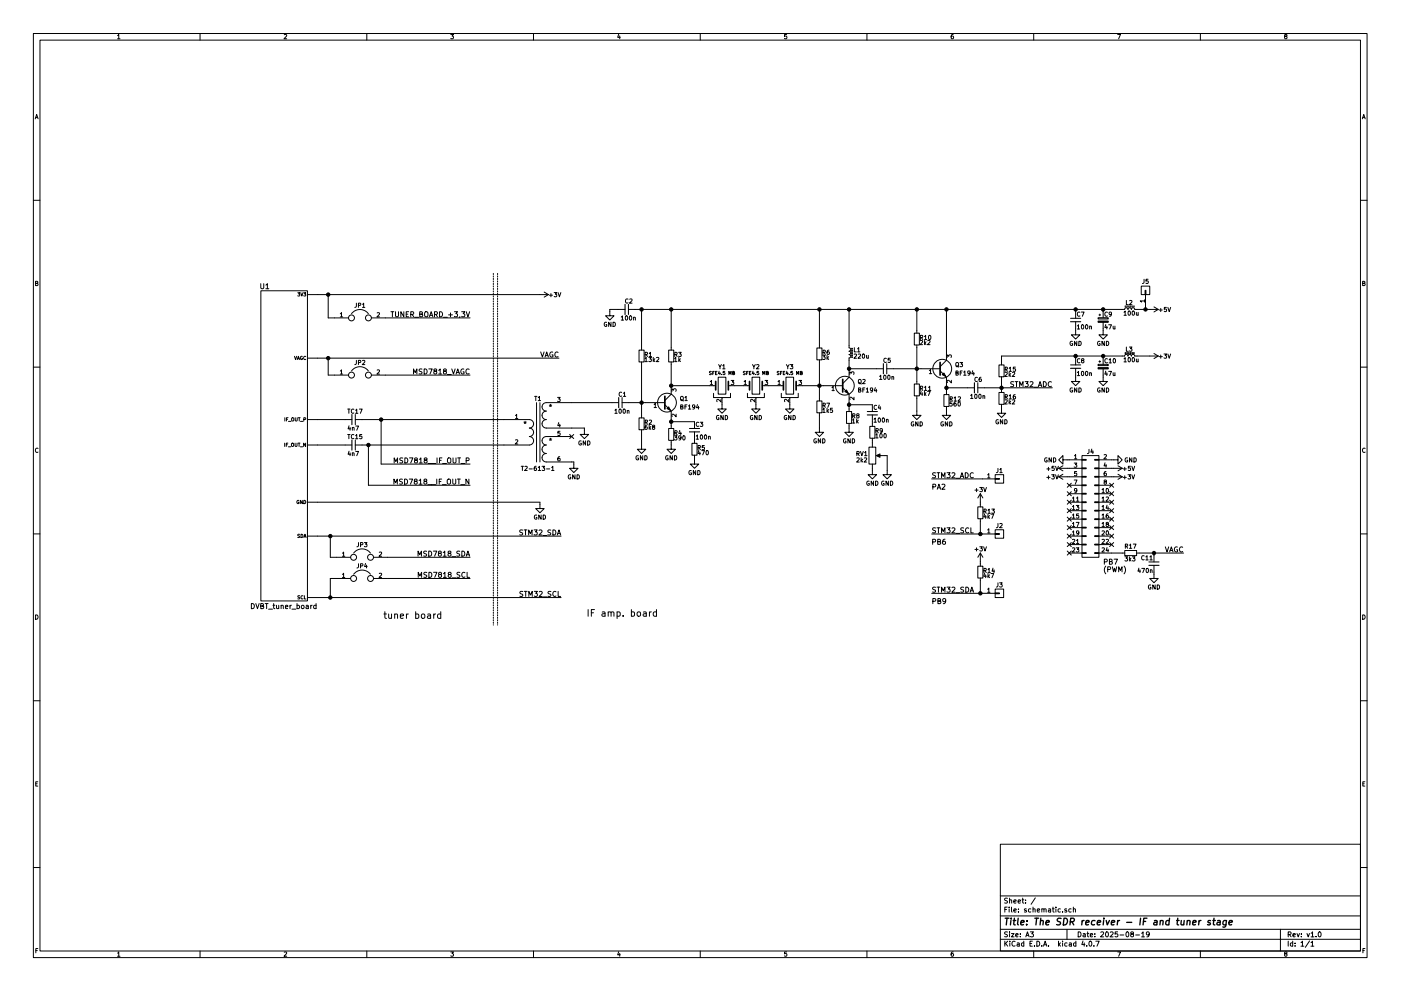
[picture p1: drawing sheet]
EESchema Schematic File Version 2
LIBS:power
LIBS:device
LIBS:switches
LIBS:relays
LIBS:motors
LIBS:transistors
LIBS:conn
LIBS:linear
LIBS:regul
LIBS:74xx
LIBS:cmos4000
LIBS:adc-dac
LIBS:memory
LIBS:xilinx
LIBS:microcontrollers
LIBS:dsp
LIBS:microchip
LIBS:analog_switches
LIBS:motorola
LIBS:texas
LIBS:intel
LIBS:audio
LIBS:interface
LIBS:digital-audio
LIBS:philips
LIBS:display
LIBS:cypress
LIBS:siliconi
LIBS:opto
LIBS:atmel
LIBS:contrib
LIBS:valves
LIBS:sdr_symb
LIBS:schematic-cache
EELAYER 25 0
EELAYER END
$Descr A3 16535 11693
encoding utf-8
Sheet 1 1
Title "The SDR receiver - IF and tuner stage"
Date "2025-08-19"
Rev "v1.0"
Comp ""
Comment1 ""
Comment2 ""
Comment3 ""
Comment4 ""
$EndDescr
$Comp
L Q_NPN_BEC Q1
U 1 1
P 7825 4750
F 0 "Q1" H 8025 4800 50  0000 L CNN
F 1 "BF194" H 8025 4700 50  0000 L CNN
F 2 "" H 8025 4850 50  0001 C CNN
F 3 "" H 7825 4750 50  0001 C CNN
	1    7825 4750
	1    0    0    -1  
$EndComp
$Comp
L R_Small R3
U 1 1
P 7925 4200
F 0 "R3" H 7955 4220 50  0000 L CNN
F 1 "1k" H 7955 4160 50  0000 L CNN
F 2 "" H 7925 4200 50  0001 C CNN
F 3 "" H 7925 4200 50  0001 C CNN
	1    7925 4200
	1    0    0    -1  
$EndComp
$Comp
L R_Small R4
U 1 1
P 7925 5125
F 0 "R4" H 7955 5145 50  0000 L CNN
F 1 "390" H 7955 5085 50  0000 L CNN
F 2 "" H 7925 5125 50  0001 C CNN
F 3 "" H 7925 5125 50  0001 C CNN
	1    7925 5125
	1    0    0    -1  
$EndComp
$Comp
L C_Small C3
U 1 1
P 8200 5075
F 0 "C3" H 8210 5145 50  0000 L CNN
F 1 "100n" H 8210 4995 50  0000 L CNN
F 2 "" H 8200 5075 50  0001 C CNN
F 3 "" H 8200 5075 50  0001 C CNN
	1    8200 5075
	1    0    0    -1  
$EndComp
$Comp
L R_Small R5
U 1 1
P 8200 5300
F 0 "R5" H 8230 5320 50  0000 L CNN
F 1 "470" H 8230 5260 50  0000 L CNN
F 2 "" H 8200 5300 50  0001 C CNN
F 3 "" H 8200 5300 50  0001 C CNN
	1    8200 5300
	1    0    0    -1  
$EndComp
$Comp
L R_Small R2
U 1 1
P 7575 5000
F 0 "R2" H 7605 5020 50  0000 L CNN
F 1 "6k8" H 7605 4960 50  0000 L CNN
F 2 "" H 7575 5000 50  0001 C CNN
F 3 "" H 7575 5000 50  0001 C CNN
	1    7575 5000
	1    0    0    -1  
$EndComp
$Comp
L R_Small R1
U 1 1
P 7575 4200
F 0 "R1" H 7605 4220 50  0000 L CNN
F 1 "13k2" H 7605 4160 50  0000 L CNN
F 2 "" H 7575 4200 50  0001 C CNN
F 3 "" H 7575 4200 50  0001 C CNN
	1    7575 4200
	1    0    0    -1  
$EndComp
$Comp
L C_Small C1
U 1 1
P 7325 4750
F 0 "C1" V 7225 4725 50  0000 L CNN
F 1 "100n" V 7425 4675 50  0000 L CNN
F 2 "" H 7325 4750 50  0001 C CNN
F 3 "" H 7325 4750 50  0001 C CNN
	1    7325 4750
	0    1    1    0   
$EndComp
$Comp
L GND #PWR6
U 1 1
P 7575 5250
F 0 "#PWR6" H 7575 5000 50  0001 C CNN
F 1 "GND" H 7575 5100 50  0000 C CNN
F 2 "" H 7575 5250 50  0001 C CNN
F 3 "" H 7575 5250 50  0001 C CNN
	1    7575 5250
	1    0    0    -1  
$EndComp
$Comp
L GND #PWR7
U 1 1
P 7925 5250
F 0 "#PWR7" H 7925 5000 50  0001 C CNN
F 1 "GND" H 7925 5100 50  0000 C CNN
F 2 "" H 7925 5250 50  0001 C CNN
F 3 "" H 7925 5250 50  0001 C CNN
	1    7925 5250
	1    0    0    -1  
$EndComp
$Comp
L GND #PWR8
U 1 1
P 8200 5425
F 0 "#PWR8" H 8200 5175 50  0001 C CNN
F 1 "GND" H 8200 5275 50  0000 C CNN
F 2 "" H 8200 5425 50  0001 C CNN
F 3 "" H 8200 5425 50  0001 C CNN
	1    8200 5425
	1    0    0    -1  
$EndComp
$Comp
L Crystal_GND2 Y1
U 1 1
P 8525 4550
F 0 "Y1" H 8525 4775 50  0000 C CNN
F 1 "SFE4.5 MB" H 8525 4700 39  0000 C CNN
F 2 "" H 8525 4550 50  0001 C CNN
F 3 "" H 8525 4550 50  0001 C CNN
	1    8525 4550
	1    0    0    -1  
$EndComp
$Comp
L GND #PWR9
U 1 1
P 8525 4775
F 0 "#PWR9" H 8525 4525 50  0001 C CNN
F 1 "GND" H 8525 4625 50  0000 C CNN
F 2 "" H 8525 4775 50  0001 C CNN
F 3 "" H 8525 4775 50  0001 C CNN
	1    8525 4775
	1    0    0    -1  
$EndComp
$Comp
L Crystal_GND2 Y2
U 1 1
P 8925 4550
F 0 "Y2" H 8925 4775 50  0000 C CNN
F 1 "SFE4.5 MB" H 8925 4700 39  0000 C CNN
F 2 "" H 8925 4550 50  0001 C CNN
F 3 "" H 8925 4550 50  0001 C CNN
	1    8925 4550
	1    0    0    -1  
$EndComp
$Comp
L GND #PWR10
U 1 1
P 8925 4775
F 0 "#PWR10" H 8925 4525 50  0001 C CNN
F 1 "GND" H 8925 4625 50  0000 C CNN
F 2 "" H 8925 4775 50  0001 C CNN
F 3 "" H 8925 4775 50  0001 C CNN
	1    8925 4775
	1    0    0    -1  
$EndComp
$Comp
L Crystal_GND2 Y3
U 1 1
P 9325 4550
F 0 "Y3" H 9325 4775 50  0000 C CNN
F 1 "SFE4.5 MB" H 9325 4700 39  0000 C CNN
F 2 "" H 9325 4550 50  0001 C CNN
F 3 "" H 9325 4550 50  0001 C CNN
	1    9325 4550
	1    0    0    -1  
$EndComp
$Comp
L GND #PWR11
U 1 1
P 9325 4775
F 0 "#PWR11" H 9325 4525 50  0001 C CNN
F 1 "GND" H 9325 4625 50  0000 C CNN
F 2 "" H 9325 4775 50  0001 C CNN
F 3 "" H 9325 4775 50  0001 C CNN
	1    9325 4775
	1    0    0    -1  
$EndComp
$Comp
L Q_NPN_BEC Q2
U 1 1
P 9925 4550
F 0 "Q2" H 10125 4600 50  0000 L CNN
F 1 "BF194" H 10125 4500 50  0000 L CNN
F 2 "" H 10125 4650 50  0001 C CNN
F 3 "" H 9925 4550 50  0001 C CNN
	1    9925 4550
	1    0    0    -1  
$EndComp
$Comp
L R_Small R8
U 1 1
P 10025 4925
F 0 "R8" H 10055 4945 50  0000 L CNN
F 1 "1k" H 10055 4885 50  0000 L CNN
F 2 "" H 10025 4925 50  0001 C CNN
F 3 "" H 10025 4925 50  0001 C CNN
	1    10025 4925
	1    0    0    -1  
$EndComp
$Comp
L C_Small C4
U 1 1
P 10300 4875
F 0 "C4" H 10310 4945 50  0000 L CNN
F 1 "100n" H 10310 4795 50  0000 L CNN
F 2 "" H 10300 4875 50  0001 C CNN
F 3 "" H 10300 4875 50  0001 C CNN
	1    10300 4875
	1    0    0    -1  
$EndComp
$Comp
L R_Small R9
U 1 1
P 10300 5100
F 0 "R9" H 10330 5120 50  0000 L CNN
F 1 "100" H 10330 5060 50  0000 L CNN
F 2 "" H 10300 5100 50  0001 C CNN
F 3 "" H 10300 5100 50  0001 C CNN
	1    10300 5100
	1    0    0    -1  
$EndComp
$Comp
L R_Small R7
U 1 1
P 9675 4800
F 0 "R7" H 9705 4820 50  0000 L CNN
F 1 "1k5" H 9705 4760 50  0000 L CNN
F 2 "" H 9675 4800 50  0001 C CNN
F 3 "" H 9675 4800 50  0001 C CNN
	1    9675 4800
	1    0    0    -1  
$EndComp
$Comp
L R_Small R6
U 1 1
P 9675 4175
F 0 "R6" H 9705 4195 50  0000 L CNN
F 1 "3k" H 9705 4135 50  0000 L CNN
F 2 "" H 9675 4175 50  0001 C CNN
F 3 "" H 9675 4175 50  0001 C CNN
	1    9675 4175
	1    0    0    -1  
$EndComp
$Comp
L GND #PWR12
U 1 1
P 9675 5050
F 0 "#PWR12" H 9675 4800 50  0001 C CNN
F 1 "GND" H 9675 4900 50  0000 C CNN
F 2 "" H 9675 5050 50  0001 C CNN
F 3 "" H 9675 5050 50  0001 C CNN
	1    9675 5050
	1    0    0    -1  
$EndComp
$Comp
L GND #PWR13
U 1 1
P 10025 5050
F 0 "#PWR13" H 10025 4800 50  0001 C CNN
F 1 "GND" H 10025 4900 50  0000 C CNN
F 2 "" H 10025 5050 50  0001 C CNN
F 3 "" H 10025 5050 50  0001 C CNN
	1    10025 5050
	1    0    0    -1  
$EndComp
$Comp
L GND #PWR14
U 1 1
P 10300 5550
F 0 "#PWR14" H 10300 5300 50  0001 C CNN
F 1 "GND" H 10300 5400 50  0000 C CNN
F 2 "" H 10300 5550 50  0001 C CNN
F 3 "" H 10300 5550 50  0001 C CNN
	1    10300 5550
	1    0    0    -1  
$EndComp
$Comp
L POT RV1
U 1 1
P 10300 5375
F 0 "RV1" H 10175 5400 50  0000 C CNN
F 1 "2k2" H 10175 5325 50  0000 C CNN
F 2 "" H 10300 5375 50  0001 C CNN
F 3 "" H 10300 5375 50  0001 C CNN
	1    10300 5375
	1    0    0    -1  
$EndComp
$Comp
L GND #PWR15
U 1 1
P 10475 5550
F 0 "#PWR15" H 10475 5300 50  0001 C CNN
F 1 "GND" H 10475 5400 50  0000 C CNN
F 2 "" H 10475 5550 50  0001 C CNN
F 3 "" H 10475 5550 50  0001 C CNN
	1    10475 5550
	1    0    0    -1  
$EndComp
$Comp
L L_Core_pol L1
U 1 1
P 10025 4150
F 0 "L1" H 10075 4175 50  0000 L CNN
F 1 "220u" H 10075 4100 50  0000 L CNN
F 2 "" H 10025 4157 50  0001 C CNN
F 3 "" H 10025 4157 50  0001 C CNN
	1    10025 4150
	1    0    0    -1  
$EndComp
$Comp
L Q_NPN_BEC Q3
U 1 1
P 11075 4350
F 0 "Q3" H 11275 4400 50  0000 L CNN
F 1 "BF194" H 11275 4300 50  0000 L CNN
F 2 "" H 11275 4450 50  0001 C CNN
F 3 "" H 11075 4350 50  0001 C CNN
	1    11075 4350
	1    0    0    -1  
$EndComp
$Comp
L R_Small R12
U 1 1
P 11175 4725
F 0 "R12" H 11205 4745 50  0000 L CNN
F 1 "560" H 11205 4685 50  0000 L CNN
F 2 "" H 11175 4725 50  0001 C CNN
F 3 "" H 11175 4725 50  0001 C CNN
	1    11175 4725
	1    0    0    -1  
$EndComp
$Comp
L R_Small R11
U 1 1
P 10825 4600
F 0 "R11" H 10855 4620 50  0000 L CNN
F 1 "4k7" H 10855 4560 50  0000 L CNN
F 2 "" H 10825 4600 50  0001 C CNN
F 3 "" H 10825 4600 50  0001 C CNN
	1    10825 4600
	1    0    0    -1  
$EndComp
$Comp
L GND #PWR16
U 1 1
P 10825 4850
F 0 "#PWR16" H 10825 4600 50  0001 C CNN
F 1 "GND" H 10825 4700 50  0000 C CNN
F 2 "" H 10825 4850 50  0001 C CNN
F 3 "" H 10825 4850 50  0001 C CNN
	1    10825 4850
	1    0    0    -1  
$EndComp
$Comp
L GND #PWR17
U 1 1
P 11175 4850
F 0 "#PWR17" H 11175 4600 50  0001 C CNN
F 1 "GND" H 11175 4700 50  0000 C CNN
F 2 "" H 11175 4850 50  0001 C CNN
F 3 "" H 11175 4850 50  0001 C CNN
	1    11175 4850
	1    0    0    -1  
$EndComp
$Comp
L C_Small C2
U 1 1
P 7400 3650
F 0 "C2" V 7300 3625 50  0000 L CNN
F 1 "100n" V 7500 3575 50  0000 L CNN
F 2 "" H 7400 3650 50  0001 C CNN
F 3 "" H 7400 3650 50  0001 C CNN
	1    7400 3650
	0    1    1    0   
$EndComp
$Comp
L GND #PWR5
U 1 1
P 7200 3675
F 0 "#PWR5" H 7200 3425 50  0001 C CNN
F 1 "GND" H 7200 3525 50  0000 C CNN
F 2 "" H 7200 3675 50  0001 C CNN
F 3 "" H 7200 3675 50  0001 C CNN
	1    7200 3675
	1    0    0    -1  
$EndComp
$Comp
L L_Core_pol L2
U 1 1
P 13325 3650
F 0 "L2" V 13400 3600 50  0000 L CNN
F 1 "100u" V 13275 3525 50  0000 L CNN
F 2 "" H 13325 3657 50  0001 C CNN
F 3 "" H 13325 3657 50  0001 C CNN
	1    13325 3650
	0    -1   -1   0   
$EndComp
$Comp
L C_Small C7
U 1 1
P 12700 3775
F 0 "C7" H 12710 3845 50  0000 L CNN
F 1 "100n" H 12710 3695 50  0000 L CNN
F 2 "" H 12700 3775 50  0001 C CNN
F 3 "" H 12700 3775 50  0001 C CNN
	1    12700 3775
	1    0    0    -1  
$EndComp
$Comp
L GND #PWR24
U 1 1
P 12700 3900
F 0 "#PWR24" H 12700 3650 50  0001 C CNN
F 1 "GND" H 12700 3750 50  0000 C CNN
F 2 "" H 12700 3900 50  0001 C CNN
F 3 "" H 12700 3900 50  0001 C CNN
	1    12700 3900
	1    0    0    -1  
$EndComp
$Comp
L CP_Small C9
U 1 1
P 13025 3775
F 0 "C9" H 13035 3845 50  0000 L CNN
F 1 "47u" H 13035 3695 50  0000 L CNN
F 2 "" H 13025 3775 50  0001 C CNN
F 3 "" H 13025 3775 50  0001 C CNN
	1    13025 3775
	1    0    0    -1  
$EndComp
$Comp
L GND #PWR26
U 1 1
P 13025 3900
F 0 "#PWR26" H 13025 3650 50  0001 C CNN
F 1 "GND" H 13025 3750 50  0000 C CNN
F 2 "" H 13025 3900 50  0001 C CNN
F 3 "" H 13025 3900 50  0001 C CNN
	1    13025 3900
	1    0    0    -1  
$EndComp
$Comp
L C_Small C6
U 1 1
P 11525 4575
F 0 "C6" V 11425 4550 50  0000 L CNN
F 1 "100n" V 11625 4500 50  0000 L CNN
F 2 "" H 11525 4575 50  0001 C CNN
F 3 "" H 11525 4575 50  0001 C CNN
	1    11525 4575
	0    1    1    0   
$EndComp
$Comp
L R_Small R16
U 1 1
P 11825 4700
F 0 "R16" H 11855 4720 50  0000 L CNN
F 1 "2k2" H 11855 4660 50  0000 L CNN
F 2 "" H 11825 4700 50  0001 C CNN
F 3 "" H 11825 4700 50  0001 C CNN
	1    11825 4700
	1    0    0    -1  
$EndComp
$Comp
L GND #PWR20
U 1 1
P 11825 4825
F 0 "#PWR20" H 11825 4575 50  0001 C CNN
F 1 "GND" H 11825 4675 50  0000 C CNN
F 2 "" H 11825 4825 50  0001 C CNN
F 3 "" H 11825 4825 50  0001 C CNN
	1    11825 4825
	1    0    0    -1  
$EndComp
$Comp
L R_Small R15
U 1 1
P 11825 4375
F 0 "R15" H 11855 4395 50  0000 L CNN
F 1 "2k2" H 11855 4335 50  0000 L CNN
F 2 "" H 11825 4375 50  0001 C CNN
F 3 "" H 11825 4375 50  0001 C CNN
	1    11825 4375
	1    0    0    -1  
$EndComp
$Comp
L +5V #PWR31
U 1 1
P 13575 3650
F 0 "#PWR31" H 13575 3500 50  0001 C CNN
F 1 "+5V" V 13575 3825 50  0000 C CNN
F 2 "" H 13575 3650 50  0001 C CNN
F 3 "" H 13575 3650 50  0001 C CNN
	1    13575 3650
	0    1    1    0   
$EndComp
$Comp
L Conn_02x12_Odd_Even J4
U 1 1
P 12825 5925
F 0 "J4" H 12875 6525 50  0000 C CNN
F 1 "Conn_02x12_Odd_Even" H 12875 5225 50  0001 C CNN
F 2 "" H 12825 5925 50  0001 C CNN
F 3 "" H 12825 5925 50  0001 C CNN
	1    12825 5925
	1    0    0    -1  
$EndComp
$Comp
L GND #PWR21
U 1 1
P 12600 5425
F 0 "#PWR21" H 12600 5175 50  0001 C CNN
F 1 "GND" V 12600 5225 50  0000 C CNN
F 2 "" H 12600 5425 50  0001 C CNN
F 3 "" H 12600 5425 50  0001 C CNN
	1    12600 5425
	0    1    1    0   
$EndComp
$Comp
L GND #PWR28
U 1 1
P 13150 5425
F 0 "#PWR28" H 13150 5175 50  0001 C CNN
F 1 "GND" V 13150 5225 50  0000 C CNN
F 2 "" H 13150 5425 50  0001 C CNN
F 3 "" H 13150 5425 50  0001 C CNN
	1    13150 5425
	0    -1   1    0   
$EndComp
$Comp
L +5V #PWR29
U 1 1
P 13150 5525
F 0 "#PWR29" H 13150 5375 50  0001 C CNN
F 1 "+5V" V 13150 5700 50  0000 C CNN
F 2 "" H 13150 5525 50  0001 C CNN
F 3 "" H 13150 5525 50  0001 C CNN
	1    13150 5525
	0    1    1    0   
$EndComp
$Comp
L +5V #PWR22
U 1 1
P 12600 5525
F 0 "#PWR22" H 12600 5375 50  0001 C CNN
F 1 "+5V" V 12600 5700 50  0000 C CNN
F 2 "" H 12600 5525 50  0001 C CNN
F 3 "" H 12600 5525 50  0001 C CNN
	1    12600 5525
	0    -1   1    0   
$EndComp
$Comp
L +3V #PWR30
U 1 1
P 13150 5625
F 0 "#PWR30" H 13150 5500 50  0001 C CNN
F 1 "+3V" V 13150 5800 50  0000 C CNN
F 2 "" H 13150 5625 50  0001 C CNN
F 3 "" H 13150 5625 50  0001 C CNN
	1    13150 5625
	0    1    1    0   
$EndComp
$Comp
L +3V #PWR23
U 1 1
P 12600 5625
F 0 "#PWR23" H 12600 5500 50  0001 C CNN
F 1 "+3V" V 12600 5800 50  0000 C CNN
F 2 "" H 12600 5625 50  0001 C CNN
F 3 "" H 12600 5625 50  0001 C CNN
	1    12600 5625
	0    -1   1    0   
$EndComp
Text Label 11000 7000 0    60   ~ 0
STM32_SDA
Text Label 11000 6300 0    60   ~ 0
STM32_SCL
NoConn ~ 13125 5725
NoConn ~ 13125 5825
NoConn ~ 13125 5925
NoConn ~ 13125 6025
NoConn ~ 13125 6125
NoConn ~ 13125 6225
NoConn ~ 13125 6425
NoConn ~ 12625 6425
NoConn ~ 12625 6325
NoConn ~ 12625 6225
NoConn ~ 12625 6125
NoConn ~ 12625 6025
NoConn ~ 12625 5925
NoConn ~ 12625 5825
NoConn ~ 12625 5725
Text Label 11000 5650 0    60   ~ 0
STM32_ADC
Text Label 12425 4575 2    60   ~ 0
STM32_ADC
$Comp
L Conn_01x01 J1
U 1 1
P 11800 5650
F 0 "J1" H 11800 5750 50  0000 C CNN
F 1 "Conn_01x01" H 11800 5550 50  0001 C CNN
F 2 "" H 11800 5650 50  0001 C CNN
F 3 "" H 11800 5650 50  0001 C CNN
	1    11800 5650
	1    0    0    -1  
$EndComp
Text Notes 11175 6425 2    60   ~ 0
PB6
Text Notes 11000 7125 0    60   ~ 0
PB9
$Comp
L R_Small R10
U 1 1
P 10825 4000
F 0 "R10" H 10855 4020 50  0000 L CNN
F 1 "2k2" H 10855 3960 50  0000 L CNN
F 2 "" H 10825 4000 50  0001 C CNN
F 3 "" H 10825 4000 50  0001 C CNN
	1    10825 4000
	1    0    0    -1  
$EndComp
$Comp
L C_Small C5
U 1 1
P 10450 4350
F 0 "C5" V 10350 4325 50  0000 L CNN
F 1 "100n" V 10550 4275 50  0000 L CNN
F 2 "" H 10450 4350 50  0001 C CNN
F 3 "" H 10450 4350 50  0001 C CNN
	1    10450 4350
	0    1    1    0   
$EndComp
$Comp
L L_Core_pol L3
U 1 1
P 13325 4200
F 0 "L3" V 13400 4150 50  0000 L CNN
F 1 "100u" V 13275 4075 50  0000 L CNN
F 2 "" H 13325 4207 50  0001 C CNN
F 3 "" H 13325 4207 50  0001 C CNN
	1    13325 4200
	0    -1   -1   0   
$EndComp
$Comp
L C_Small C8
U 1 1
P 12700 4325
F 0 "C8" H 12710 4395 50  0000 L CNN
F 1 "100n" H 12710 4245 50  0000 L CNN
F 2 "" H 12700 4325 50  0001 C CNN
F 3 "" H 12700 4325 50  0001 C CNN
	1    12700 4325
	1    0    0    -1  
$EndComp
$Comp
L GND #PWR25
U 1 1
P 12700 4450
F 0 "#PWR25" H 12700 4200 50  0001 C CNN
F 1 "GND" H 12700 4300 50  0000 C CNN
F 2 "" H 12700 4450 50  0001 C CNN
F 3 "" H 12700 4450 50  0001 C CNN
	1    12700 4450
	1    0    0    -1  
$EndComp
$Comp
L CP_Small C10
U 1 1
P 13025 4325
F 0 "C10" H 13035 4395 50  0000 L CNN
F 1 "47u" H 13035 4245 50  0000 L CNN
F 2 "" H 13025 4325 50  0001 C CNN
F 3 "" H 13025 4325 50  0001 C CNN
	1    13025 4325
	1    0    0    -1  
$EndComp
$Comp
L GND #PWR27
U 1 1
P 13025 4450
F 0 "#PWR27" H 13025 4200 50  0001 C CNN
F 1 "GND" H 13025 4300 50  0000 C CNN
F 2 "" H 13025 4450 50  0001 C CNN
F 3 "" H 13025 4450 50  0001 C CNN
	1    13025 4450
	1    0    0    -1  
$EndComp
$Comp
L +3V #PWR32
U 1 1
P 13575 4200
F 0 "#PWR32" H 13575 4075 50  0001 C CNN
F 1 "+3V" V 13575 4375 50  0000 C CNN
F 2 "" H 13575 4200 50  0001 C CNN
F 3 "" H 13575 4200 50  0001 C CNN
	1    13575 4200
	0    1    1    0   
$EndComp
$Comp
L Conn_01x01 J2
U 1 1
P 11800 6300
F 0 "J2" H 11800 6400 50  0000 C CNN
F 1 "Conn_01x01" H 11800 6200 50  0001 C CNN
F 2 "" H 11800 6300 50  0001 C CNN
F 3 "" H 11800 6300 50  0001 C CNN
	1    11800 6300
	1    0    0    -1  
$EndComp
$Comp
L Conn_01x01 J3
U 1 1
P 11800 7000
F 0 "J3" H 11800 7100 50  0000 C CNN
F 1 "Conn_01x01" H 11800 6900 50  0001 C CNN
F 2 "" H 11800 7000 50  0001 C CNN
F 3 "" H 11800 7000 50  0001 C CNN
	1    11800 7000
	1    0    0    -1  
$EndComp
NoConn ~ 13125 6325
NoConn ~ 12625 6525
$Comp
L R_Small R13
U 1 1
P 11575 6050
F 0 "R13" H 11605 6070 50  0000 L CNN
F 1 "4k7" H 11605 6010 50  0000 L CNN
F 2 "" H 11575 6050 50  0001 C CNN
F 3 "" H 11575 6050 50  0001 C CNN
	1    11575 6050
	1    0    0    -1  
$EndComp
$Comp
L +3V #PWR18
U 1 1
P 11575 5925
F 0 "#PWR18" H 11575 5800 50  0001 C CNN
F 1 "+3V" H 11575 6075 50  0000 C CNN
F 2 "" H 11575 5925 50  0001 C CNN
F 3 "" H 11575 5925 50  0001 C CNN
	1    11575 5925
	1    0    0    -1  
$EndComp
$Comp
L R_Small R14
U 1 1
P 11575 6750
F 0 "R14" H 11605 6770 50  0000 L CNN
F 1 "4k7" H 11605 6710 50  0000 L CNN
F 2 "" H 11575 6750 50  0001 C CNN
F 3 "" H 11575 6750 50  0001 C CNN
	1    11575 6750
	1    0    0    -1  
$EndComp
$Comp
L +3V #PWR19
U 1 1
P 11575 6625
F 0 "#PWR19" H 11575 6500 50  0001 C CNN
F 1 "+3V" H 11575 6775 50  0000 C CNN
F 2 "" H 11575 6625 50  0001 C CNN
F 3 "" H 11575 6625 50  0001 C CNN
	1    11575 6625
	1    0    0    -1  
$EndComp
$Comp
L C_Small C11
U 1 1
P 13625 6650
F 0 "C11" H 13635 6720 50  0000 L CNN
F 1 "470n" H 13635 6570 50  0000 L CNN
F 2 "" H 13625 6650 50  0001 C CNN
F 3 "" H 13625 6650 50  0001 C CNN
	1    13625 6650
	-1   0    0    -1  
$EndComp
$Comp
L R_Small R17
U 1 1
P 13350 6525
F 0 "R17" V 13425 6450 50  0000 L CNN
F 1 "3k3" V 13275 6450 50  0000 L CNN
F 2 "" H 13350 6525 50  0001 C CNN
F 3 "" H 13350 6525 50  0001 C CNN
	1    13350 6525
	0    1    -1   0   
$EndComp
$Comp
L GND #PWR33
U 1 1
P 13625 6775
F 0 "#PWR33" H 13625 6525 50  0001 C CNN
F 1 "GND" H 13625 6625 50  0000 C CNN
F 2 "" H 13625 6775 50  0001 C CNN
F 3 "" H 13625 6775 50  0001 C CNN
	1    13625 6775
	-1   0    0    -1  
$EndComp
Text Label 13975 6525 2    60   ~ 0
VAGC
Text Notes 11000 5775 0    60   ~ 0
PA2
Text Notes 13025 6750 0    60   ~ 0
PB7\n(PWM)
$Comp
L Conn_01x01 J5
U 1 1
P 13525 3425
F 0 "J5" V 13625 3425 50  0000 C CNN
F 1 "Conn_01x01" H 13525 3325 50  0001 C CNN
F 2 "" H 13525 3425 50  0001 C CNN
F 3 "" H 13525 3425 50  0001 C CNN
	1    13525 3425
	0    -1   -1   0   
$EndComp
$Comp
L Jumper JP2
U 1 1
P 4250 4425
F 0 "JP2" H 4250 4575 50  0000 C CNN
F 1 "Jumper" H 4250 4345 50  0001 C CNN
F 2 "" H 4250 4425 50  0001 C CNN
F 3 "" H 4250 4425 50  0001 C CNN
	1    4250 4425
	1    0    0    -1  
$EndComp
$Comp
L Transf_1P_2S T1
U 1 1
P 6350 5100
F 0 "T1" H 6350 5500 50  0000 C CNN
F 1 "T2-613-1" H 6350 4675 50  0000 C CNN
F 2 "" H 6325 5100 50  0001 C CNN
F 3 "" H 6325 5100 50  0001 C CNN
	1    6350 5100
	1    0    0    -1  
$EndComp
$Comp
L GND #PWR3
U 1 1
P 6775 5475
F 0 "#PWR3" H 6775 5225 50  0001 C CNN
F 1 "GND" H 6775 5325 50  0000 C CNN
F 2 "" H 6775 5475 50  0001 C CNN
F 3 "" H 6775 5475 50  0001 C CNN
	1    6775 5475
	1    0    0    -1  
$EndComp
NoConn ~ 6750 5150
$Comp
L GND #PWR4
U 1 1
P 6900 5075
F 0 "#PWR4" H 6900 4825 50  0001 C CNN
F 1 "GND" H 6900 4925 50  0000 C CNN
F 2 "" H 6900 5075 50  0001 C CNN
F 3 "" H 6900 5075 50  0001 C CNN
	1    6900 5075
	1    0    0    -1  
$EndComp
$Comp
L GND #PWR2
U 1 1
P 6375 5950
F 0 "#PWR2" H 6375 5700 50  0001 C CNN
F 1 "GND" H 6375 5800 50  0000 C CNN
F 2 "" H 6375 5950 50  0001 C CNN
F 3 "" H 6375 5950 50  0001 C CNN
	1    6375 5950
	1    0    0    -1  
$EndComp
Text Label 6625 6325 2    60   ~ 0
STM32_SDA
Text Label 6625 7050 2    60   ~ 0
STM32_SCL
Text Label 6600 4225 2    60   ~ 0
VAGC
$Comp
L Jumper JP3
U 1 1
P 4275 6575
F 0 "JP3" H 4275 6725 50  0000 C CNN
F 1 "Jumper" H 4275 6495 50  0001 C CNN
F 2 "" H 4275 6575 50  0001 C CNN
F 3 "" H 4275 6575 50  0001 C CNN
	1    4275 6575
	1    0    0    -1  
$EndComp
$Comp
L Jumper JP4
U 1 1
P 4275 6825
F 0 "JP4" H 4275 6975 50  0000 C CNN
F 1 "Jumper" H 4275 6745 50  0001 C CNN
F 2 "" H 4275 6825 50  0001 C CNN
F 3 "" H 4275 6825 50  0001 C CNN
	1    4275 6825
	1    0    0    -1  
$EndComp
Text Label 5550 6575 2    60   ~ 0
MSD7818_SDA
Text Label 5550 6825 2    60   ~ 0
MSD7818_SCL
$Comp
L C_Small TC17
U 1 1
P 4175 4950
F 0 "TC17" V 4075 4875 50  0000 L CNN
F 1 "4n7" V 4275 4875 50  0000 L CNN
F 2 "" H 4175 4950 50  0001 C CNN
F 3 "" H 4175 4950 50  0001 C CNN
	1    4175 4950
	0    1    1    0   
$EndComp
$Comp
L C_Small TC15
U 1 1
P 4175 5250
F 0 "TC15" V 4075 5175 50  0000 L CNN
F 1 "4n7" V 4275 5175 50  0000 L CNN
F 2 "" H 4175 5250 50  0001 C CNN
F 3 "" H 4175 5250 50  0001 C CNN
	1    4175 5250
	0    1    1    0   
$EndComp
Text Label 5550 5475 2    60   ~ 0
MSD7818__IF_OUT_P
Text Label 5550 5725 2    60   ~ 0
MSD7818__IF_OUT_N
Text Label 5550 4425 2    60   ~ 0
MSD7818_VAGC
Wire Wire Line
	7575 3650 7575 4100
Wire Wire Line
	7500 3650 13250 3650
Wire Wire Line
	7925 3650 7925 4100
Wire Wire Line
	7925 4300 7925 4550
Wire Wire Line
	7925 4950 7925 5025
Wire Wire Line
	7925 5225 7925 5250
Wire Wire Line
	7575 5250 7575 5100
Wire Wire Line
	7575 4300 7575 4900
Wire Wire Line
	7425 4750 7625 4750
Connection ~ 7575 4750
Wire Wire Line
	6750 4750 7225 4750
Wire Wire Line
	8200 5400 8200 5425
Wire Wire Line
	8200 5200 8200 5175
Wire Wire Line
	8200 4975 7925 4975
Connection ~ 7925 4975
Wire Wire Line
	8525 4775 8525 4750
Wire Wire Line
	8925 4775 8925 4750
Wire Wire Line
	9325 4775 9325 4750
Wire Wire Line
	8675 4550 8775 4550
Wire Wire Line
	9075 4550 9175 4550
Wire Wire Line
	7925 4550 8375 4550
Connection ~ 7925 4550
Wire Wire Line
	9675 3650 9675 4075
Wire Wire Line
	10025 3650 10025 4075
Wire Wire Line
	10025 4250 10025 4350
Wire Wire Line
	10025 4750 10025 4825
Wire Wire Line
	10025 5025 10025 5050
Wire Wire Line
	9675 5050 9675 4900
Wire Wire Line
	9675 4275 9675 4700
Wire Wire Line
	9475 4550 9725 4550
Connection ~ 9675 4550
Wire Wire Line
	10300 5200 10300 5225
Wire Wire Line
	10300 5000 10300 4975
Wire Wire Line
	10300 4775 10025 4775
Connection ~ 10025 4775
Wire Wire Line
	10025 4350 10350 4350
Connection ~ 10025 4350
Wire Wire Line
	10450 5375 10475 5375
Wire Wire Line
	10475 5375 10475 5550
Wire Wire Line
	10300 5550 10300 5525
Connection ~ 9675 3650
Connection ~ 7925 3650
Wire Wire Line
	11175 4550 11175 4625
Wire Wire Line
	11175 4825 11175 4850
Wire Wire Line
	10825 4850 10825 4700
Wire Wire Line
	10825 4100 10825 4500
Wire Wire Line
	10550 4350 10875 4350
Connection ~ 10825 4350
Wire Wire Line
	11175 4575 11425 4575
Connection ~ 11175 4575
Connection ~ 7575 3650
Wire Wire Line
	7300 3650 7200 3650
Wire Wire Line
	7200 3650 7200 3675
Wire Wire Line
	13025 3875 13025 3900
Wire Wire Line
	12700 3900 12700 3875
Wire Wire Line
	11825 4800 11825 4825
Wire Wire Line
	11625 4575 12425 4575
Wire Wire Line
	11825 4475 11825 4600
Connection ~ 11825 4575
Connection ~ 10025 3650
Wire Wire Line
	11175 3650 11175 4150
Connection ~ 11175 3650
Wire Wire Line
	13425 3650 13575 3650
Wire Wire Line
	12700 3675 12700 3650
Connection ~ 12700 3650
Wire Wire Line
	13025 3650 13025 3675
Connection ~ 13025 3650
Wire Wire Line
	11000 7000 11600 7000
Wire Wire Line
	11000 6300 11600 6300
Wire Wire Line
	12600 5625 12625 5625
Wire Wire Line
	12625 5525 12600 5525
Wire Wire Line
	12600 5425 12625 5425
Wire Wire Line
	13125 5425 13150 5425
Wire Wire Line
	13150 5525 13125 5525
Wire Wire Line
	13125 5625 13150 5625
Wire Wire Line
	11600 5650 11000 5650
Wire Wire Line
	10825 3900 10825 3650
Connection ~ 10825 3650
Wire Wire Line
	11825 4200 13250 4200
Wire Wire Line
	13025 4425 13025 4450
Wire Wire Line
	12700 4450 12700 4425
Wire Wire Line
	12700 4225 12700 4200
Connection ~ 12700 4200
Wire Wire Line
	13025 4200 13025 4225
Connection ~ 13025 4200
Wire Wire Line
	11825 4200 11825 4275
Wire Wire Line
	13575 4200 13425 4200
Wire Wire Line
	11575 6150 11575 6300
Connection ~ 11575 6300
Wire Wire Line
	11575 5925 11575 5950
Wire Wire Line
	11575 6625 11575 6650
Wire Wire Line
	11575 6850 11575 7000
Connection ~ 11575 7000
Wire Wire Line
	13625 6775 13625 6750
Wire Wire Line
	13450 6525 13975 6525
Wire Wire Line
	13625 6550 13625 6525
Connection ~ 13625 6525
Wire Wire Line
	13250 6525 13125 6525
Wire Wire Line
	13525 3625 13525 3650
Connection ~ 13525 3650
Wire Wire Line
	6750 5050 6900 5050
Wire Wire Line
	6900 5050 6900 5075
Wire Wire Line
	6750 5450 6775 5450
Wire Wire Line
	6775 5450 6775 5475
Wire Wire Line
	6375 5925 6375 5950
Wire Wire Line
	3750 5925 6375 5925
Wire Wire Line
	4075 4950 3750 4950
Wire Wire Line
	4075 5250 3750 5250
Wire Wire Line
	4500 5475 5550 5475
Wire Wire Line
	4350 5725 5550 5725
Wire Wire Line
	4350 5725 4350 5250
Wire Wire Line
	4275 5250 5950 5250
Wire Wire Line
	4500 5475 4500 4950
Wire Wire Line
	4275 4950 5950 4950
Connection ~ 4500 4950
Connection ~ 4350 5250
Wire Wire Line
	5550 6575 4575 6575
Wire Wire Line
	4575 6825 5550 6825
Wire Wire Line
	3750 6325 6625 6325
Wire Wire Line
	3900 6325 3900 6575
Wire Wire Line
	3900 6575 3975 6575
Wire Wire Line
	3975 6825 3900 6825
Wire Wire Line
	3900 6825 3900 7050
Wire Wire Line
	3750 7050 6625 7050
Wire Wire Line
	5550 4425 4550 4425
Wire Wire Line
	3750 4225 6600 4225
Wire Wire Line
	3875 4225 3875 4425
Wire Wire Line
	3875 4425 3950 4425
$Comp
L Jumper JP1
U 1 1
P 4250 3750
F 0 "JP1" H 4250 3900 50  0000 C CNN
F 1 "Jumper" H 4250 3670 50  0001 C CNN
F 2 "" H 4250 3750 50  0001 C CNN
F 3 "" H 4250 3750 50  0001 C CNN
	1    4250 3750
	1    0    0    -1  
$EndComp
Text Label 5550 3750 2    60   ~ 0
TUNER_BOARD_+3,3V
$Comp
L +3V #PWR1
U 1 1
P 6375 3475
F 0 "#PWR1" H 6375 3350 50  0001 C CNN
F 1 "+3V" V 6375 3650 50  0000 C CNN
F 2 "" H 6375 3475 50  0001 C CNN
F 3 "" H 6375 3475 50  0001 C CNN
	1    6375 3475
	0    1    1    0   
$EndComp
Wire Wire Line
	5550 3750 4550 3750
Wire Wire Line
	3750 3475 6375 3475
Wire Wire Line
	3875 3475 3875 3750
Wire Wire Line
	3875 3750 3950 3750
$Comp
L DVBT_tuner_board U1
U 1 1
P 3400 5150
F 0 "U1" H 3125 6925 60  0000 C CNN
F 1 "DVBT_tuner_board" H 3350 3150 60  0000 C CNN
F 2 "" H 3080 4580 60  0001 C CNN
F 3 "" H 3080 4580 60  0001 C CNN
	1    3400 5150
	1    0    0    -1  
$EndComp
Connection ~ 3875 3475
Connection ~ 3875 4225
Connection ~ 3900 6325
Connection ~ 3900 7050
Wire Notes Line
	5825 3225 5825 7375
Wire Notes Line
	5875 3225 5875 7375
Text Notes 4525 7300 0    79   ~ 0
tuner board
Text Notes 6925 7275 0    79   ~ 0
IF amp. board
$EndSCHEMATC
